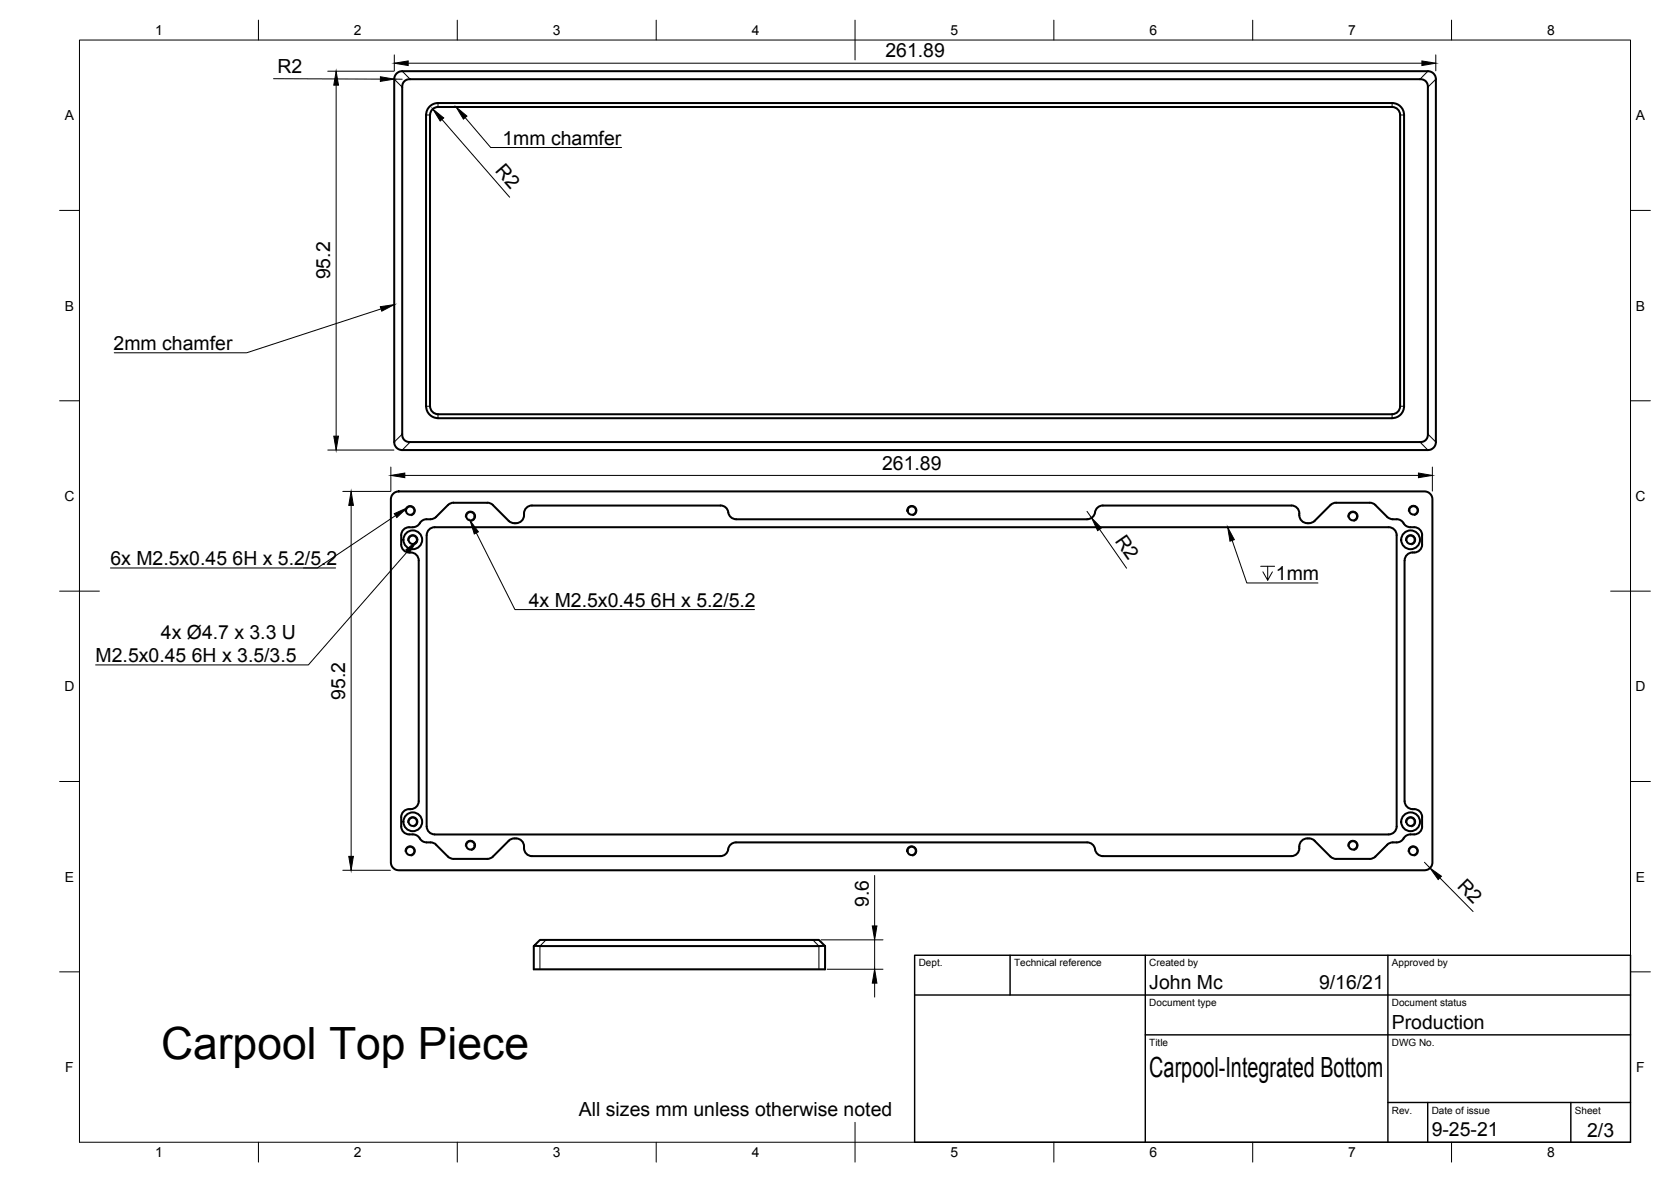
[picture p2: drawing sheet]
<svg xmlns="http://www.w3.org/2000/svg" width="420mm" height="297mm" viewBox="0 0 420 297" stroke-linecap="round" stroke-linejoin="round" font-family="sans-serif">
<!-- layer: Visible -->
<g fill="none" stroke="#000" stroke-width=".51">
<path d="M99.7 18.5l.7-.5 .6-.1 258.7 .1 .9 .6 .4 1.2-.1 91.9-.6 .9-1.2 .5-258.6-.1-.9-.6-.5-1.2v-91.5zM101.6 20.5l1.2-.6 255 .1 .8 .5 .4 1.1-.1 88.3-.5 .7-1.1 .5-255-.1-.7-.5-.5-1.1v-87.8zM107.1 28.9v73.2M350 25.9h-239.9a2.99 2.99 0 0 0-3 3M350 26.9h-239.9a2.04 2.04 0 0 0-2 2v73.2a2 2 0 0 0 2 2h239.9M350 25.9a2.99 2.99 0 0 1 3 3v73.2a2.99 2.99 0 0 1-3 3M350 26.9a2 2 0 0 1 2 2v73.2a2 2 0 0 1-2 2M107.1 102.1a2.99 2.99 0 0 0 3 3h239.9M98.8 124.1l.7-.5 .7-.1h258.1l.6 .1 1 .9 .3 .9v91.4l-.2 .7-.8 .9-.9 .3h-258.1l-.7-.1-.9-.9-.3-.9v-91.4l.1-.7zM100.9 134.5v2.3a2 2 0 0 0 2 2M102.9 138.8a2.07 2.07 0 0 1 2.4 2.1v60.4a2.08 2.08 0 0 1-2.4 2.1M102.9 132.5a2 2 0 0 0-2 2"/>
<path d="M107.3 134.5v73.2a2.04 2.04 0 0 0 2 2h239.9a2 2 0 0 0 2-2v-73.2M109.6 129.9l3-3 1.1-.5 8.8-.1 1.1 .4 4.3 4.2a2.27 2.27 0 0 0 2.6 .4 2.27 2.27 0 0 0 1.3-2.3 1.96 1.96 0 0 1 2-2h47.4a2.11 2.11 0 0 1 2 2.2 2 2 0 0 0 1.9 1.3h88.2M109.7 129.9l-.3 .2a3.7 3.7 0 0 1-2.5 .4l-.8 .4-1.1 1.2a2.97 2.97 0 0 1-2.1 .4M277.3 127h47.4M277.3 127a2.16 2.16 0 0 0-2.1 2.2 2 2 0 0 1-1.8 1.3M324.7 127a2.04 2.04 0 0 1 2 2.5 2.29 2.29 0 0 0 1.5 1.9 2.29 2.29 0 0 0 2.4-.5M345.8 126.9l3 3M345.8 126.9l-1-.5h-9.2l-1.1 .5-4 4M348.8 129.9l.6 .4 .8 .2a2.51 2.51 0 0 1 3 1.3l.6 .5 .8 .2M351.2 134.5a2 2 0 0 0-2-2h-239.9a2 2 0 0 0-2 2M354.6 132.5a2.26 2.26 0 0 1 3 2M357.6 134.5v2.3"/>
<path d="M357.6 136.8a2.05 2.05 0 0 1-2.4 2 2 2 0 0 0-2 2M353.2 140.9v60.4M102.9 209.7a2.53 2.53 0 0 1 2.9 1.3l.3 .3a3.5 3.5 0 0 0 2.5 .4l1.1 .6M102.9 203.3a2 2 0 0 0-2 2v2.4a2 2 0 0 0 2 2M109.6 212.3l3 3M123.9 215.3l-.6 .4-.8 .1h-8.5l-.7-.1-.7-.4M273.3 211.7h-88.2a2.15 2.15 0 0 0-2.1 2.2 1.96 1.96 0 0 1-1.8 1.2h-47.4a2.06 2.06 0 0 1-2-2.4 2.27 2.27 0 0 0-1.5-1.9 2.27 2.27 0 0 0-2.4 .5l-4 4M273.4 211.7a2.16 2.16 0 0 1 2.1 2.2 2 2 0 0 0 1.8 1.2M277.3 215.1h47.4M330.5 211.3l4 4M330.6 211.3a2.29 2.29 0 0 0-2.6-.4 2.29 2.29 0 0 0-1.3 2.3 1.96 1.96 0 0 1-2 1.9M345.8 215.3l-.6 .4-.8 .1h-8.5l-.7-.1-.7-.4"/>
<path d="M353.2 201.3a2.08 2.08 0 0 0 2.4 2.1 1.96 1.96 0 0 1 2 1.9M357.6 205.3v2.4M357.6 207.7a2.21 2.21 0 0 1-3 2l-1.1 .4-1.1 1.2a3.5 3.5 0 0 1-2.6 .4l-1 .6-3 3M134.2 237.8v5.8h73.3v-5.8l-.2-.1-73.1 .1 1.6-1.6h70.1l1.6 1.6"/>
<circle cx="103.1" cy="128.3" r="1.05"/>
<circle cx="103.8" cy="135.7" r="1.05"/>
<circle cx="103.8" cy="135.7" r="2.36"/>
<circle cx="118.3" cy="129.7" r="1.05"/>
<circle cx="229.3" cy="128.3" r="1.05"/>
<circle cx="340.2" cy="129.7" r="1.05"/>
<circle cx="354.7" cy="135.7" r="1.05"/>
<circle cx="354.7" cy="135.7" r="2.36"/>
<circle cx="355.4" cy="128.3" r="1.05"/>
<circle cx="103.1" cy="213.8" r="1.05"/>
<circle cx="103.8" cy="206.5" r="1.05"/>
<circle cx="103.8" cy="206.5" r="2.36"/>
<circle cx="118.3" cy="212.4" r="1.05"/>
<circle cx="229.2" cy="213.8" r="1.05"/>
<circle cx="340.2" cy="212.4" r="1.05"/>
<circle cx="354.7" cy="206.5" r="1.05"/>
<circle cx="354.7" cy="206.5" r="2.36"/>
<circle cx="355.3" cy="213.8" r="1.05"/>
</g>
<!-- layer: Visible Narrow -->
<g fill="none" stroke="#000" stroke-width=".25">
<path d="M99.1 19.9l2 2M101.1 17.9l2 2M359 17.9l-2 2M361 19.9l-2 2M107.1 28.9h1M110.1 25.9v1M350 25.9v1M352 28.9h1M101.1 109.1l-2 2M103.1 111.1l-2 2M107.1 102.1h1M110.1 104.1v1"/>
<path d="M350 104.1v1M352 102.1h1M357 111.1l2 2M359 109.1l2 2M101.9 128.6a1.28 1.28 0 0 1 1-1.5 1.28 1.28 0 0 1 1.5 1 1.28 1.28 0 0 1-1 1.5M102.5 135.9a1.28 1.28 0 0 1 1.1-1.5 1.28 1.28 0 0 1 1.5 1 1.28 1.28 0 0 1-1.1 1.5M117 129.9a1.28 1.28 0 0 1 1.1-1.4 1.28 1.28 0 0 1 1.5 1 1.28 1.28 0 0 1-1.1 1.5M228 128.5a1.28 1.28 0 0 1 1-1.5 1.28 1.28 0 0 1 1.5 1.1 1.28 1.28 0 0 1-1 1.5M338.9 129.9a1.28 1.28 0 0 1 1.1-1.4 1.28 1.28 0 0 1 1.4 1 1.28 1.28 0 0 1-1 1.5M353.4 135.9a1.28 1.28 0 0 1 1.1-1.5 1.28 1.28 0 0 1 1.4 1 1.28 1.28 0 0 1-1 1.5M354.1 128.5a1.28 1.28 0 0 1 1.1-1.5 1.28 1.28 0 0 1 1.5 1 1.28 1.28 0 0 1-1.1 1.5M101.9 214.1a1.28 1.28 0 0 1 1-1.5 1.28 1.28 0 0 1 1.5 1 1.28 1.28 0 0 1-1 1.5"/>
<path d="M102.5 206.7a1.28 1.28 0 0 1 1.1-1.4 1.28 1.28 0 0 1 1.5 1 1.28 1.28 0 0 1-1.1 1.5M117 212.7a1.28 1.28 0 0 1 1.1-1.5 1.28 1.28 0 0 1 1.5 1 1.28 1.28 0 0 1-1.1 1.5M228 214.1a1.28 1.28 0 0 1 1-1.5 1.28 1.28 0 0 1 1.5 1 1.28 1.28 0 0 1-1.1 1.5M338.9 212.7a1.28 1.28 0 0 1 1.1-1.5 1.28 1.28 0 0 1 1.4 1 1.28 1.28 0 0 1-1 1.5M353.4 206.7a1.28 1.28 0 0 1 1.1-1.4 1.28 1.28 0 0 1 1.4 1 1.28 1.28 0 0 1-1 1.5M354.1 214.1a1.28 1.28 0 0 1 1-1.5 1.28 1.28 0 0 1 1.5 1 1.28 1.28 0 0 1-1 1.5M137.3 236.2l-1.5 1.6v5.8M204.4 236.2l1.5 1.6v5.8"/>
</g>
<!-- layer: Border -->
<g fill="none" stroke="#000" stroke-width=".25">
<path d="M20 10.1h390v276.9h-390zM65 5.1v5M115 5.1v5M165 5.1v5M215 5.1v10M265 5.1v5M315 5.1v5M365 5.1v5M15 52.9h5M410 52.9h5M15 100.7h5M410 100.7h5"/>
<path d="M15 148.6h10M405 148.6h10M15 196.4h5M410 196.4h5M15 244.2h5M410 244.2h5M65 287v5M115 287v5M165 287v5M215 282.1v9.9M265 287v5M315 287v5"/>
<path d="M365 287v5"/>
</g>
<!-- layer: TitleBlock -->
<path d="M230 240.1h180v46.9h-180zM230 250h180M254 240.1v9.9M288 240.1v46.9M349 240.1v46.9M288 260.1h122M349 277.1h61M359 277.1v9.9M395 277.1v9.9" fill="none" stroke="#000" stroke-width=".36"/>
<!-- layer: Dimensions -->
<g fill="none" stroke="#000" stroke-width=".25">
<path d="M68.8 19.8l26.8 .1M82.4 17.9h16.6M99.1 13.8v4M99.1 19.9h2M102.6 15.9h254.9M361 13.8v4M84.5 21.4v88.2M111.1 30l17 19.6M82.4 113.1h16.6M98.3 117.4v6M101.8 119.5h254.9M360.2 117.4v6"/>
<path d="M86.2 123.5h12M88.3 127v88.2M273.3 128.5l1.2 1.6M276.5 133l6.8 9.8M86.2 218.7h12M358.2 216.7l1.4 1.4M206.5 236.2h15.5M219.9 220v12.7M219.9 236.2v7.4M362 220.6l8.4 8.5M208 243.6h14M219.9 247.1v3.5"/>
</g>
<g fill="#000" stroke="#000" stroke-width=".25">
<path d="M95.7 19.3l3.4 .6-3.5 .6zM99.1 15.9l3.5-.6v1.2zM357.5 15.3l3.5 .6-3.5 .6zM84.5 17.9l.6 3.5h-1.2zM108.8 27.4l2.8 2.2-.9 .8zM83.9 109.6h1.2l-.6 3.5zM98.3 119.5l3.5-.6v1.1zM356.7 118.9l3.5 .6-3.5 .5zM88.3 123.5l.6 3.5h-1.2zM274.5 130.1l2.4 2.6-.9 .7zM87.7 215.2h1.2l-.6 3.5zM219.3 232.7h1.2l-.6 3.5z"/>
<path d="M359.6 218.1l2.8 2.1-.8 .8zM219.9 243.6l.6 3.5h-1.2z"/>
</g>
<!-- layer: Annotations -->
<path d="M114.7 26.9l2.7 2.3-.9 .7zM95.6 77.1l3.5-.6-3.1 1.7zM99.1 129.1l3.3-1.5-2.6 2.5zM102 138.2l2.8-2.3-1.9 3zM118.2 130.8l2.1 2.9-1 .5zM308.7 132.5l1.7 3.1-1.1 .4z" fill="#000" stroke="#000" stroke-width=".25"/>
<path d="M117 29.6l6.4 7.5h32.9M95.8 77.6l-33.8 11.1h-33.3M99.5 129.6l-19.7 13.1h-3.5M102.5 138.6l-25 28.5h-53.5M119.8 133.9l9.7 19.3h60.2M309.8 135.8l3.7 10.7h17.9M27.8 142.7h56.6M317 142.3h3.5M318.7 142.3v3.5l-1.2-2.1M319.9 143.7l-1.2 2.1" fill="none" stroke="#000" stroke-width=".25"/>
<text font-size="11.2" x="40.5" y="266.2">Carpool Top Piece</text>
<text font-size="7" x="289" y="270.6">Carpool-Integrated Bottom</text>
<g font-size="4.9">
<text x="222.6" y="14.4">261.89</text>
<text x="69.8" y="18.4">R2</text>
<text x="126.3" y="36.4">1mm chamfer</text>
<text x="124.4" y="43.1" transform="rotate(49 124.4 43.1)">R2</text>
<text x="83.1" y="70.2" transform="rotate(-90 83.1 70.2)">95.2</text>
<text x="28.6" y="88">2mm chamfer</text>
<text x="221.8" y="118">261.89</text>
<text x="280.2" y="135.9" transform="rotate(55 280.2 135.9)">R2</text>
<text x="27.8" y="142">6x M2.5x0.45</text>
<text x="58.5" y="142">6H x 5.2/5.2</text>
<text x="320.8" y="145.8">1mm</text>
<text x="133" y="152.5">4x M2.5x0.45</text>
<text x="163.7" y="152.5">6H x 5.2/5.2</text>
<text x="40.4" y="160.5">4x Ø4.7 x 3.3 U</text>
<text x="24" y="166.4">M2.5x0.45</text>
<text x="48.2" y="166.4">6H x 3.5/3.5</text>
<text x="86.8" y="175.8" transform="rotate(-90 86.8 175.8)">95.2</text>
<text x="218.5" y="228" transform="rotate(-90 218.5 228)">9.6</text>
<text x="366.2" y="222.8" transform="rotate(45 366.2 222.8)">R2</text>
<text x="289" y="248.5">John Mc</text>
<text x="331.7" y="248.5">9/16/21</text>
<text x="350" y="258.6">Production</text>
<text x="145.6" y="280.4">All sizes mm unless otherwise noted</text>
<text x="360" y="285.5">9-25-21</text>
<text x="399.1" y="285.7">2/3</text>
</g>
<g font-size="3.5">
<text x="39" y="8.8">1</text>
<text x="89" y="8.8">2</text>
<text x="139" y="8.8">3</text>
<text x="189" y="8.8">4</text>
<text x="239" y="8.8">5</text>
<text x="289" y="8.8">6</text>
<text x="339" y="8.8">7</text>
<text x="389" y="8.8">8</text>
<text x="16.3" y="30.2">A</text>
<text x="411.3" y="30.2">A</text>
<text x="16.3" y="78">B</text>
<text x="411.3" y="78">B</text>
<text x="16.2" y="125.9">C</text>
<text x="411.2" y="125.9">C</text>
<text x="16.2" y="173.7">D</text>
<text x="411.2" y="173.7">D</text>
<text x="16.3" y="221.6">E</text>
<text x="411.3" y="221.6">E</text>
<text x="16.4" y="269.4">F</text>
<text x="411.4" y="269.4">F</text>
<text x="39" y="290.8">1</text>
<text x="89" y="290.8">2</text>
<text x="139" y="290.8">3</text>
<text x="189" y="290.8">4</text>
<text x="239" y="290.8">5</text>
<text x="289" y="290.8">6</text>
<text x="339" y="290.8">7</text>
<text x="389" y="290.8">8</text>
</g>
<g font-size="2.5">
<text x="231" y="242.9">Dept.</text>
<text x="255" y="242.9">Technical reference</text>
<text x="289" y="242.9">Created by</text>
<text x="350" y="242.9">Approved by</text>
<text x="289" y="252.8">Document type</text>
<text x="350" y="252.8">Document status</text>
<text x="289" y="262.9">Title</text>
<text x="350" y="262.9">DWG No.</text>
<text x="350" y="279.9">Rev.</text>
<text x="360" y="279.9">Date of issue</text>
<text x="396" y="279.9">Sheet</text>
</g>
</svg>
